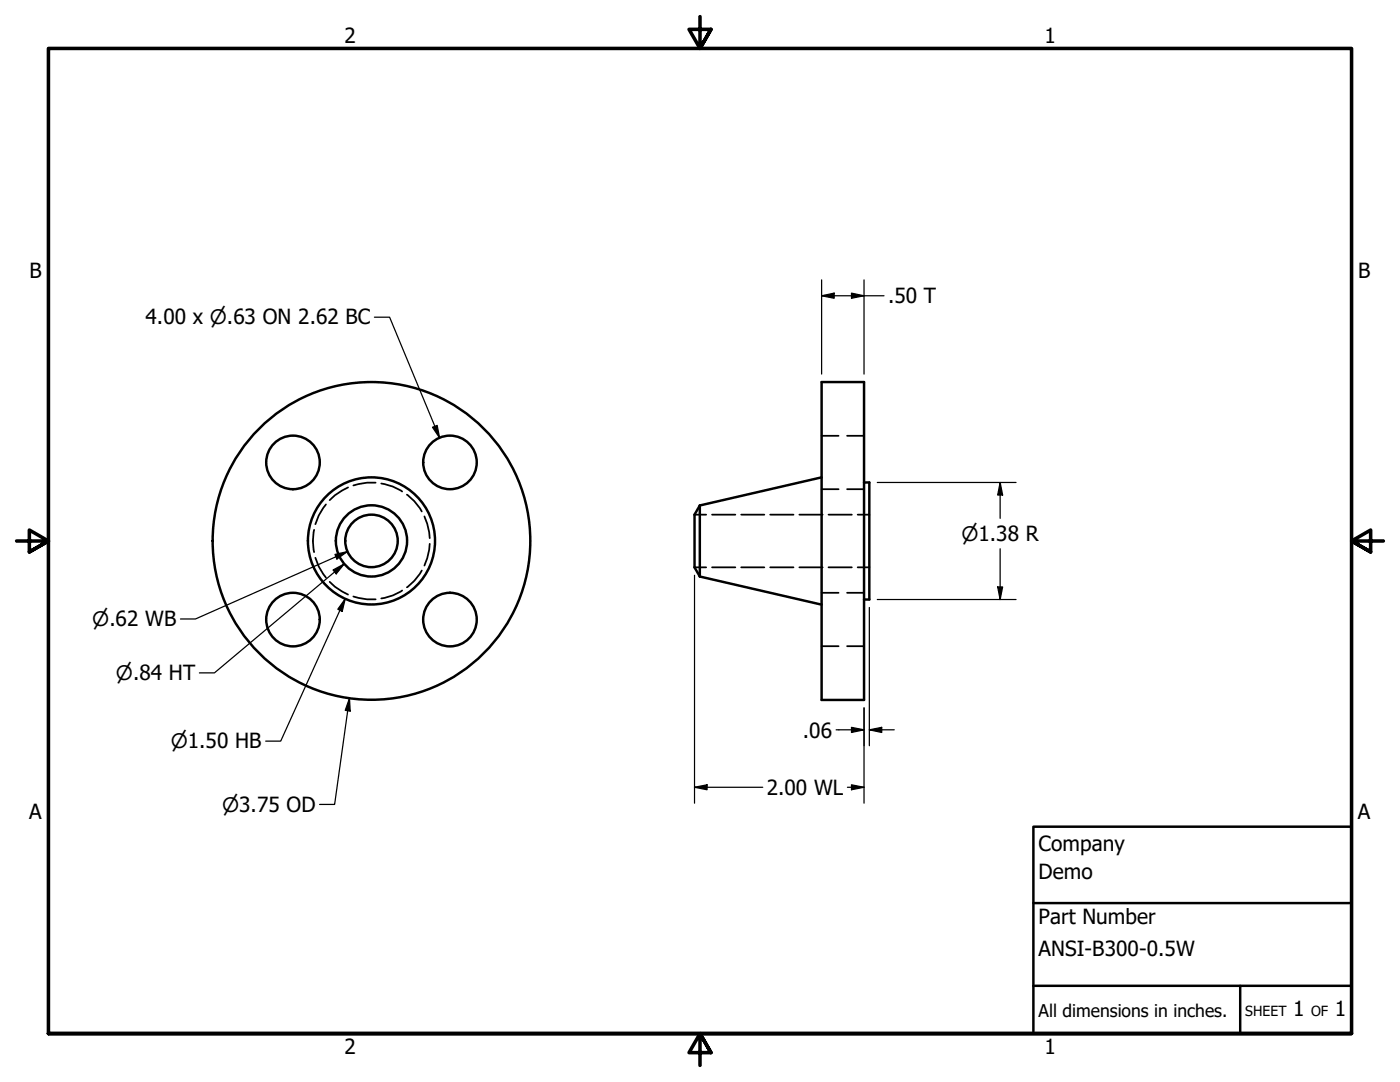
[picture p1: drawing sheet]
<svg xmlns="http://www.w3.org/2000/svg" width="279mm" height="216mm" viewBox="0 0 279 216" stroke-linecap="round" stroke-linejoin="round" font-family="sans-serif">
<!-- layer: Hidden (ANSI) -->
<g fill="none" stroke="#000" stroke-width=".35">
<path d="M69.5 97.3l-2.6 1.5-1.1 1M75 96.3h-1.7l-2.8 .6M76.1 96.5a9.8 9.8 0 0 1 4.2 1.6M81.2 98.7a10.2 10.2 0 0 1 3 3.4M164 97.6h3.4M164 87h3.4M169.1 97.6h3.3M169.1 87h3.3M62.7 105.7a10.1 10.1 0 0 0 0 4.5M62.9 111.3a10.9 10.9 0 0 0 2.2 4M65.1 100.6a10.9 10.9 0 0 0-2.2 4M65.8 116.1l1.1 1 2.6 1.5"/>
<path d="M70.5 119l2.8 .6h1.7M80.3 117.8a9.8 9.8 0 0 1-4.2 1.6M84.2 113.8a10.2 10.2 0 0 1-3 3.4M84.7 103l.6 1.5 .5 2.9M85.8 108.5l-.5 2.9-.6 1.5M138.6 113.2h2.3M138.6 102.7h2.3M142.1 113.2h4.7M142.1 102.7h4.7M147.9 113.2h4.6M147.9 102.7h4.6M153.7 113.2h4.7"/>
<path d="M153.7 102.7h4.7M159.5 113.2h4.7M159.5 102.7h4.7M164 118.3h3.4M165.3 113.2h4.7M165.3 102.7h4.7M169.1 118.3h3.3M171.2 113.2h2.3M171.2 102.7h2.3M164 128.9h3.4M169.1 128.9h3.3"/>
</g>
<!-- layer: Visible (ANSI) -->
<g fill="none" stroke="#000" stroke-width=".49">
<path d="M164 76.2h8.4v63.5h-8.4zM164 95.2l-24.3 5.7M172.4 96.3h1.1v23.3h-1.1M139.7 100.9v14.1M139.7 100.9l-1.1 1.8v10.5l1.1 1.8M139.7 115l24.3 5.6"/>
<circle cx="58.5" cy="92.3" r="5.3"/>
<circle cx="89.8" cy="92.3" r="5.3"/>
<circle cx="74.1" cy="107.9" r="5.2"/>
<circle cx="74.1" cy="107.9" r="7.1"/>
<circle cx="74.1" cy="107.9" r="12.7"/>
<circle cx="74.1" cy="107.9" r="31.7"/>
<circle cx="58.5" cy="123.6" r="5.3"/>
<circle cx="89.8" cy="123.6" r="5.3"/>
</g>
<!-- layer: Border (ANSI) -->
<path d="M139.7 3.3v6.4l-2.2-3.8h4.4l-2.2 3.8 2.2-3.8M3.3 107.9h6.4l-3.8-2.1v4.3l3.8-2.2-3.8 2.2M276.1 107.9h-6.4l3.8-2.1v4.3l-3.8-2.2 3.8 2.2M9.7 206.2v-196.5h260v196.5h-260h260M141.9 210l-2.2-3.8 2.2 3.8h-4.4l2.2-3.8v6.4" fill="none" stroke="#000" stroke-width=".71"/>
<!-- layer: Title (ANSI) -->
<path d="M206.2 165h63.5v41.2h-63.5zM206.2 196.7h63.5M206.2 180.2h63.5M247.5 196.7v9.5" fill="none" stroke="#000" stroke-width=".49"/>
<!-- layer: Dimension (ANSI) -->
<g fill="none" stroke="#000" stroke-width=".25">
<path d="M164 59l2.5-.5v1zM164 59h12.4M164 55.8v18.8M169.9 58.5l2.5 .5-2.5 .5zM172.4 55.8v18.8M74.7 63.3h3.1l9.9 24.1M86.3 85.3l.9-.4 .5 2.5zM175.1 96.3h27.7M199.6 96.3l.5 2.5h-1zM199.6 96.3v7.1M66.5 113.7l2.2-1.2-1.6 2zM66.9 110.6l2.4-.5-2.1 1.4z"/>
<path d="M68.7 112.5l-25.9 21.8h-3M68.9 119.5l-.6 2.5-.9-.4zM68.9 119.5l-12.9 28.4h-3M69.3 110.1l-30.3 13.4h-3M138.6 114.8v45.5M175.1 119.6h27.7M199.1 117.1h1l-.5 2.5zM199.6 109.5v10.1M69.7 139.3l.2 2.6-1-.2zM69.7 139.3l-2.9 21.2h-3M173.5 121.2v27.6M138.6 157.1l2.5-.5v1z"/>
<path d="M138.6 157.1h13.6M166.9 145.6h5.5M169.1 157.1h3.3M169.9 145.1l2.5 .5-2.5 .6zM169.9 156.6l2.5 .5-2.5 .5zM172.4 141.3v19M173.5 145.6l2.5-.5v1.1zM173.5 145.6h5"/>
</g>
<g fill="#000">
<path d="M164 59l2.5-.5v1z" fill-rule="evenodd"/>
<path d="M169.9 58.5l2.5 .5-2.5 .5z" fill-rule="evenodd"/>
<path d="M86.3 85.3l.9-.4 .5 2.5z" fill-rule="evenodd"/>
<path d="M199.6 96.3l.5 2.5h-1z" fill-rule="evenodd"/>
<path d="M66.5 113.7l2.2-1.2-1.6 2z" fill-rule="evenodd"/>
<path d="M66.9 110.6l2.4-.5-2.1 1.4z" fill-rule="evenodd"/>
<path d="M199.1 117.1h1l-.5 2.5z" fill-rule="evenodd"/>
<path d="M68.9 119.5l-.6 2.5-.9-.4z" fill-rule="evenodd"/>
<path d="M69.7 139.3l.2 2.6-1-.2z" fill-rule="evenodd"/>
<path d="M138.6 157.1l2.5-.5v1z" fill-rule="evenodd"/>
<path d="M169.9 145.1l2.5 .5-2.5 .6z" fill-rule="evenodd"/>
<path d="M169.9 156.6l2.5 .5-2.5 .5z" fill-rule="evenodd"/>
<path d="M173.5 145.6l2.5-.5v1.1z" fill-rule="evenodd"/>
</g>
<g font-size="4.2">
<text x="68.7" y="8.6">2</text>
<text x="208.4" y="8.6">1</text>
<text x="5.9" y="55.5">B</text>
<text x="271" y="55.5">B</text>
<text x="29" y="64.7">4.00 x ⌀.63 ON 2.62 BC</text>
<text x="177.2" y="60.5">.50 T</text>
<text x="160.2" y="147.2">.06</text>
<text x="153" y="158.6">2.00 WL</text>
<text x="5.8" y="163.4">A</text>
<text x="271" y="163.4">A</text>
<text x="207.3" y="169.8">Company</text>
<text x="207.3" y="175.4">Demo</text>
<text x="207.3" y="184.4">Part Number</text>
<text x="207.3" y="190.7">ANSI-B300-0.5W</text>
<text x="258.1" y="202.8">1</text>
<text x="266.4" y="202.8">1</text>
<text x="68.7" y="210.3">2</text>
<text x="208.4" y="210.3">1</text>
</g>
<g font-size="4">
<text x="191.9" y="107.9">⌀1.38 R</text>
<text x="18.4" y="125">⌀.62 WB</text>
<text x="23.1" y="135.7">⌀.84 HT</text>
<text x="34.1" y="149.3">⌀1.50 HB</text>
<text x="44.3" y="162">⌀3.75 OD</text>
</g>
<text font-size="3.5" x="207.3" y="202.9">All dimensions in inches.</text>
<g font-size="2.8">
<text x="248.5" y="202.8">SHEET</text>
<text x="261.7" y="202.8">OF</text>
</g>
</svg>
